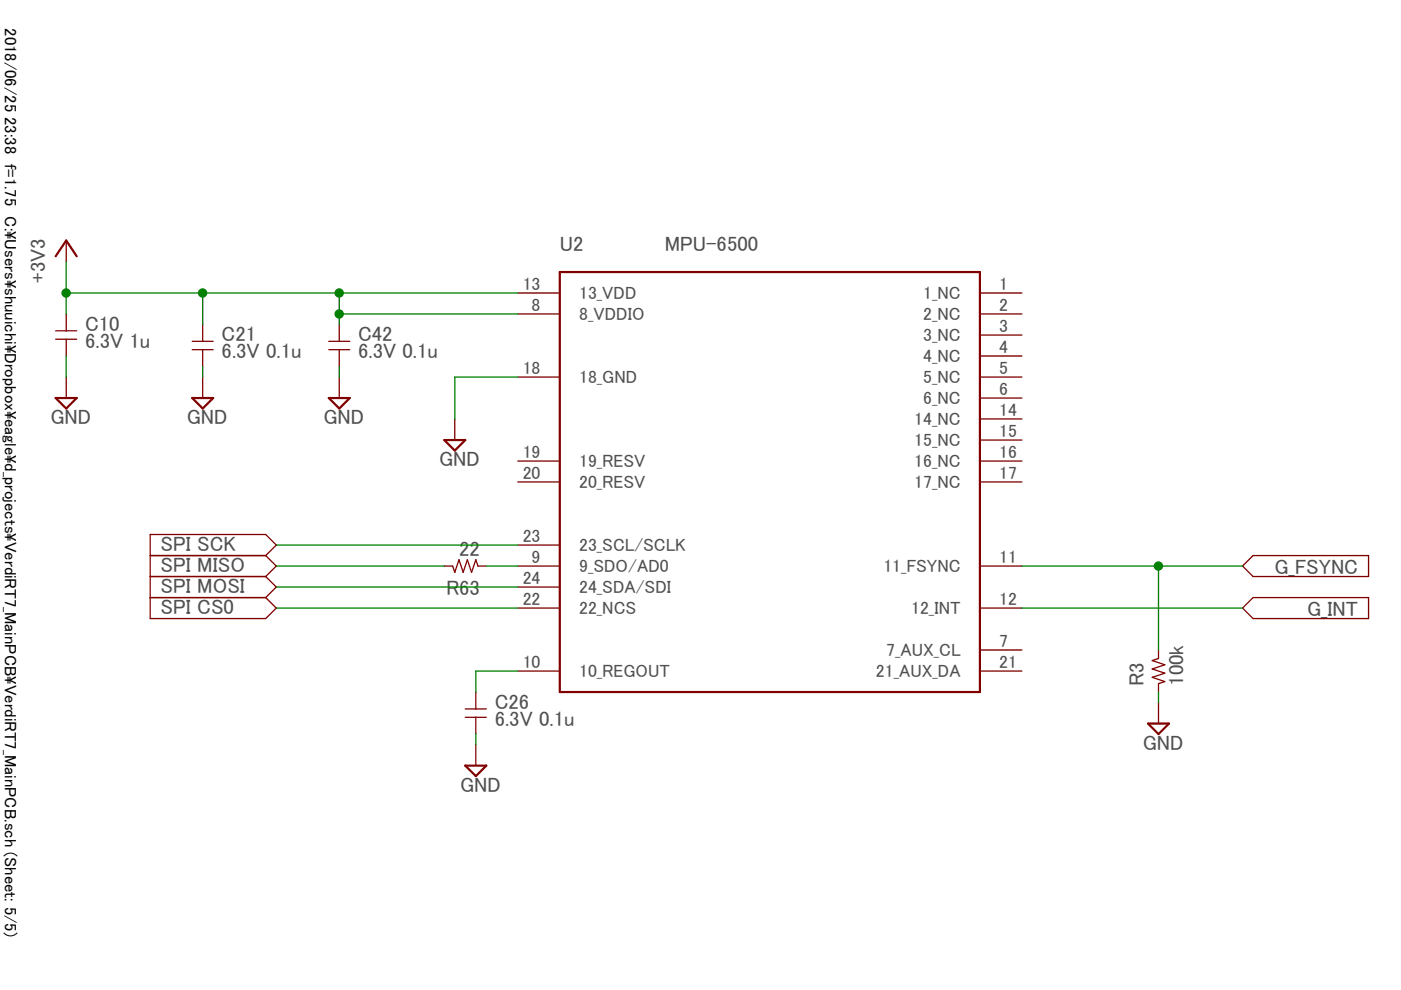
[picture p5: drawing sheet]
<svg xmlns="http://www.w3.org/2000/svg" width="297mm" height="210mm" viewBox="0 0 297 210" stroke-linecap="round" stroke-linejoin="round" font-family="sans-serif">
<path d="M5.1 46.9l286 122.1M291.1 46.9l-286 122.1" fill="none" stroke="#fff" stroke-width=".21"/>
<path d="M11.8 54.3l2.2-3.3 2.3 3.3M118.7 57.7h89.1v89h-89.1zM11.8 84.4h4.5l-2.3 2.2zM40.8 84.4h4.4l-2.2 2.2zM69.7 84.4h4.5l-2.3 2.2zM94.2 93.3h4.4l-2.2 2.2zM243.4 153.4h4.4l-2.2 2.2zM98.6 162.3h4.5l-2.2 2.2z" fill="none" stroke="#800000" stroke-width=".47"/>
<g fill="none" stroke="#800000" stroke-width=".28">
<path d="M14 51v4.5M11.8 70.1h4.5M11.8 71.9h4.5M14 66.6v3.5M14 71.9v3.6M14 79.9v4.5M40.8 72.4h4.4M40.8 74.1h4.4M43 68.8v3.6M43 74.1v3.6M43 79.9v4.5M69.7 72.4h4.5"/>
<path d="M69.7 74.1h4.5M71.9 68.8v3.6M71.9 74.1v3.6M71.9 79.9v4.5M109.8 66.6h8.9M109.8 62.1h8.9M109.8 79.9h8.9M207.8 66.6h8.9M207.8 62.1h8.9M207.8 71h8.9M207.8 75.5h8.9M207.8 79.9h8.9"/>
<path d="M96.4 88.8v4.5M109.8 97.7h8.9M207.8 97.7h8.9M207.8 88.8h8.9M207.8 93.3h8.9M207.8 84.4h8.9M31.8 117.8h24.5M56.3 117.8l2.3-2.2-2.3-2.3h-24.5v17.8h24.5l2.3-2.2-2.3-2.2M56.3 117.8l2.3 2.2-2.3 2.2M109.8 102.2h8.9M109.8 115.6h8.9M207.8 102.2h8.9"/>
<path d="M265.7 117.8h24.5v4.4h-24.5l-2.3-2.2zM31.8 126.7h24.5M31.8 122.2h24.5M56.3 122.2l2.3 2.3-2.3 2.2M94.2 120h1.8l.4 1.3 .9-2.6 .9 2.6 .9-2.6 .9 2.6 .9-2.6 .4 1.3h1.8M109.8 120h8.9M109.8 124.5h8.9M109.8 128.9h8.9M207.8 120h8.9M207.8 128.9h8.9M207.8 137.8h8.9M245.6 137.8v1.8l-1.3 .5 2.7 .8-2.7 .9 2.7 .9-2.7 .9 2.7 .9-1.4 .4v1.8"/>
<path d="M265.7 126.7h24.5v4.4h-24.5l-2.3-2.2zM98.6 150.3h4.5M98.6 152.1h4.5M100.9 146.7v3.6M100.9 152.1v3.5M100.9 157.9v4.4M109.8 142.3h8.9M207.8 142.3h8.9M245.6 148.9v4.5"/>
</g>
<path d="M14 55.5v11.1M14 75.5v4.4M14 62.1h95.8M43 62.1v6.7M43 77.7v2.2M71.9 62.1v6.7M71.9 77.7v2.2M71.9 66.6h37.9M109.8 79.9h-13.4v8.9M100.9 155.6v2.3M245.6 146.7v2.2" fill="none" stroke="#008000" stroke-width=".28"/>
<circle cx="14" cy="62.1" r=".89" fill="#008000"/>
<circle cx="14" cy="62.1" r=".89" fill="none" stroke="#008000" stroke-width=".21"/>
<circle cx="43" cy="62.1" r=".89" fill="#008000"/>
<circle cx="43" cy="62.1" r=".89" fill="none" stroke="#008000" stroke-width=".21"/>
<circle cx="71.9" cy="66.6" r=".89" fill="#008000"/>
<circle cx="71.9" cy="66.6" r=".89" fill="none" stroke="#008000" stroke-width=".21"/>
<circle cx="71.9" cy="62.1" r=".89" fill="#008000"/>
<circle cx="71.9" cy="62.1" r=".89" fill="none" stroke="#008000" stroke-width=".21"/>
<path d="M58.6 115.6h51.2M58.6 124.5h51.2M58.6 120h35.6M58.6 128.9h51.2M216.7 120h46.7M245.6 120v17.8M109.8 142.3h-8.9v4.4" fill="none" stroke="#008000" stroke-width=".28"/>
<circle cx="245.6" cy="120" r=".89" fill="#008000"/>
<circle cx="245.6" cy="120" r=".89" fill="none" stroke="#008000" stroke-width=".21"/>
<path d="M103.1 120h6.7M216.7 128.9h46.7" fill="none" stroke="#008000" stroke-width=".28"/>
<g font-size="4.4" fill="#505050">
<text x="118.7" y="53.2">U2</text>
<text x="141" y="53.2">MPU-6500</text>
<text x="9.6" y="59.9" transform="rotate(-90 9.6 59.9)">+3V3</text>
<text x="18" y="70.1">C10</text>
<text x="18" y="73.7">6.3V 1u</text>
<text x="47" y="72.4">C21</text>
<text x="47" y="75.9">6.3V 0.1u</text>
<text x="75.9" y="72.4">C42</text>
<text x="75.9" y="75.9">6.3V 0.1u</text>
<text x="10.7" y="90">GND</text>
<text x="39.6" y="90">GND</text>
<text x="68.6" y="90">GND</text>
<text x="93.1" y="98.9">GND</text>
<text x="34.1" y="116.9">SPI SCK</text>
<text x="97.4" y="117.8">22</text>
<text x="34.1" y="125.8">SPI MOSI</text>
<text x="34.1" y="121.3">SPI MISO</text>
<text x="270.2" y="121.8">G_FSYNC</text>
<text x="34.1" y="130.3">SPI CS0</text>
<text x="94.6" y="126.2">R63</text>
<text x="277.1" y="130.7">G_INT</text>
<text x="242.5" y="145.4" transform="rotate(-90 242.5 145.4)">R3</text>
<text x="251" y="145.4" transform="rotate(-90 251 145.4)">100k</text>
<text x="104.9" y="153.9">6.3V 0.1u</text>
<text x="104.9" y="150.3">C26</text>
<text x="242.3" y="159">GND</text>
<text x="97.5" y="167.9">GND</text>
</g>
<g font-size="3.8" fill="#505050">
<text x="110.8" y="61.5">13</text>
<text x="112.7" y="66">8</text>
<text x="122.8" y="63.5">13_VDD</text>
<text x="195.7" y="63.5">1_NC</text>
<text x="211.9" y="61.5">1</text>
<text x="211.9" y="66">2</text>
<text x="122.8" y="67.9">8_VDDIO</text>
<text x="195.7" y="67.9">2_NC</text>
<text x="211.9" y="70.4">3</text>
<text x="195.7" y="72.4">3_NC</text>
<text x="195.7" y="76.8">4_NC</text>
<text x="211.9" y="74.9">4</text>
<text x="110.8" y="79.3">18</text>
<text x="122.8" y="81.3">18_GND</text>
<text x="195.7" y="81.3">5_NC</text>
<text x="211.9" y="79.3">5</text>
<text x="211.9" y="83.8">6</text>
<text x="195.7" y="85.7">6_NC</text>
<text x="211.9" y="88.2">14</text>
<text x="193.9" y="94.6">15_NC</text>
<text x="193.9" y="90.2">14_NC</text>
<text x="211.9" y="92.7">15</text>
<text x="110.8" y="101.6">20</text>
<text x="110.8" y="97.1">19</text>
<text x="122.8" y="99.1">19_RESV</text>
<text x="193.9" y="99.1">16_NC</text>
<text x="211.9" y="101.6">17</text>
<text x="211.9" y="97.1">16</text>
<text x="122.8" y="103.5">20_RESV</text>
<text x="193.9" y="103.5">17_NC</text>
<text x="110.8" y="114.9">23</text>
<text x="112.7" y="119.4">9</text>
<text x="122.8" y="116.9">23_SCL/SCLK</text>
<text x="211.9" y="119.4">11</text>
<text x="110.8" y="123.8">24</text>
<text x="122.8" y="125.8">24_SDA/SDI</text>
<text x="122.8" y="121.3">9_SDO/AD0</text>
<text x="187.3" y="121.3">11_FSYNC</text>
<text x="110.8" y="128.3">22</text>
<text x="122.8" y="130.3">22_NCS</text>
<text x="193.2" y="130.3">12_INT</text>
<text x="211.9" y="128.3">12</text>
<text x="211.9" y="137.2">7</text>
<text x="110.8" y="141.6">10</text>
<text x="122.8" y="143.6">10_REGOUT</text>
<text x="185.7" y="143.6">21_AUX_DA</text>
<text x="187.9" y="139.1">7_AUX_CL</text>
<text x="211.9" y="141.6">21</text>
</g>
<text font-size="3.5" x="1" y="6" transform="rotate(90 1 6)">2018/06/25 23:38 f=1.75 C:\Users\shuuichi\Dropbox\eagle\d_projects\VerdiRT7_MainPCB\VerdiRT7_MainPCB.sch (Sheet: 5/5)</text>
</svg>
